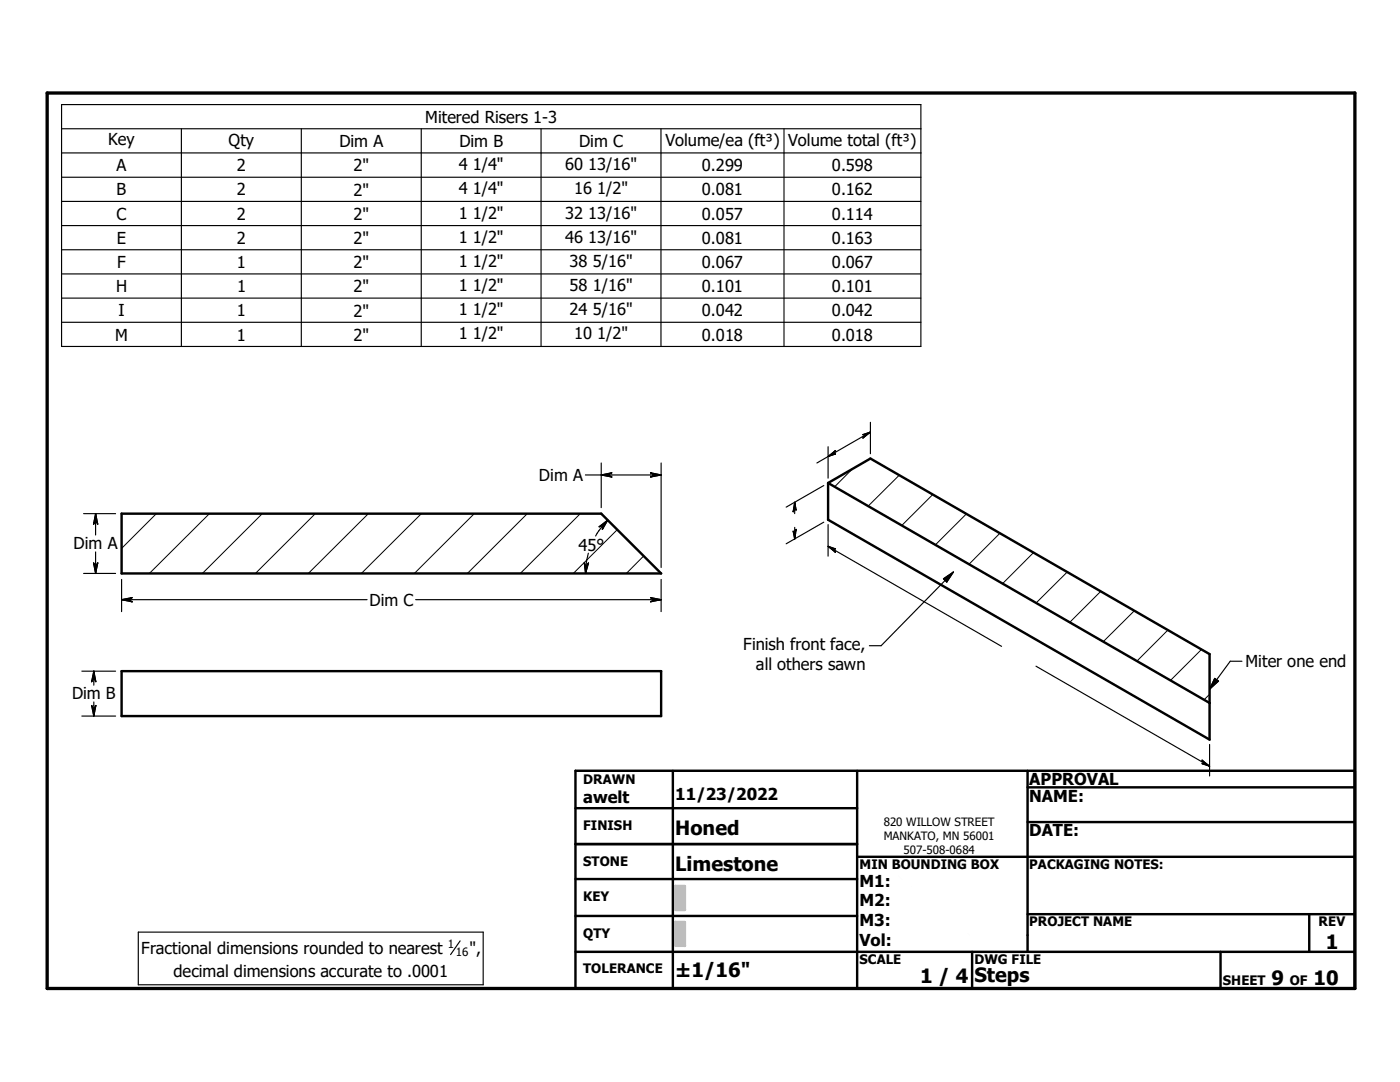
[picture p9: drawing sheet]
<svg xmlns="http://www.w3.org/2000/svg" width="279mm" height="216mm" viewBox="0 0 279 216" stroke-linecap="round" stroke-linejoin="round" font-family="sans-serif">
<g fill="none" stroke="#000" stroke-width=".48">
<path d="M165.3 96.4l8.4-4.9 67.7 39v17.1l-76.1-43.9zM165.3 96.4l76.1 43.9M24.3 102.5h95.7l11.9 11.9h-107.6zM24.3 133.9h107.6v9h-107.6zM114.8 153.8h155.6v43.4h-155.6zM134.3 153.8v43.4M171.1 153.8v43.4M205.1 157.1h65.3M205.1 153.8v36.1M114.8 175.4h56.3M114.8 161.3h56.3M114.8 168.4h56.3"/>
<path d="M171.1 171h99.3M205.1 164h65.3M114.8 182.8h56.3M114.8 189.9h155.6M194 189.9v7.3M205.1 182.4h65.3M243.6 189.9v7.3M261.3 182.4v7.5"/>
</g>
<g fill="none" stroke="#000" stroke-width=".2">
<path d="M170.1 93.6l-3.5 3.5M179.5 94.8l-6.2 6.2M186.1 98.7l-6.1 6.2M31.2 102.5l-6.9 6.9M41.8 102.5l-12 11.9M52.4 102.5l-12 11.9M62.9 102.5l-11.9 11.9M73.5 102.5l-12 11.9M84.1 102.5l-12 11.9M94.7 102.5l-12 11.9M105.2 102.5l-11.9 11.9M115.8 102.5l-12 11.9"/>
<path d="M123.2 105.7l-8.8 8.7M128.5 110.9l-3.5 3.5M192.9 102.5l-6.2 6.2M199.6 106.4l-6.2 6.2M206.3 110.3l-6.2 6.2M213 114.1l-6.2 6.2M219.7 118l-6.2 6.2M226.4 121.9l-6.2 6.1M233.1 125.7l-6.2 6.2M239.8 129.6l-6.2 6.2M241.4 138.5l-1.1 1.1"/>
</g>
<path d="M9.4 18.6h261v178.6h-261z" fill="none" stroke="#000" stroke-width=".66"/>
<g fill="#c0c0c0" stroke="#c0c0c0" stroke-width=".48">
<path d="M134.8 184h1.9v4.7z"/>
<path d="M134.8 184l1.9 4.7h-1.9z"/>
<path d="M134.8 176.8h1.9v4.8z"/>
<path d="M134.8 176.8l1.9 4.8h-1.9z"/>
</g>
<g fill="none" stroke="#000" stroke-width=".23">
<path d="M12.3 20.9h171.5v48.2h-171.5zM12.3 25.7h171.5M12.3 30.5h171.5M12.3 35.4h171.5M36.2 25.7v43.4M60.1 25.7v43.4M84.1 25.7v43.4M108 25.7v43.4M131.9 25.7v43.4M156.5 25.7v43.4M12.3 40.2h171.5M12.3 45h171.5"/>
<path d="M12.3 49.8h171.5M12.3 54.7h171.5M12.3 59.5h171.5M12.3 64.3h171.5M116.8 94.8h15.1M120 94.8l2.1-.5-.7 .5 .7 .4zM120 92.4v8.9M121.4 94.8h.1M130.6 94.8h.1M130.6 94.8l-.8 .4 2.1-.4M130.6 94.8l-.8-.5 2.1 .5M131.9 92.4v20.8"/>
<path d="M164.4 96.9l-7.5 4.3M165.3 89.1v6.3M165.3 91.1l-2.3 1.3M166.2 90.5h.1M166.2 90.5l.5-.6-1.4 1.2M166.2 90.5l.5 .1-1.4 .5M172.7 86.8h.1M173.7 86.2l-8.4 4.9M173.7 86.2l-1.5 1.2 .5-.6M173.7 86.2l-1.5 .5 .5 .1M173.7 84.3v6.2M16.7 102.5h6.4"/>
<path d="M16.7 114.4h6.4M19.1 103.9h.1M19.1 113.1h.1M19.1 102.5v4.3M19.1 110.1v4.3M19.1 102.5l.4 2.1-.4-.7M19.1 102.5l-.4 2.1 .4-.7M19.1 113.1l-.4-.8 .4 2.1M19.1 113.1l.4-.8-.4 2.1M24.3 119.7h49M24.3 119.7l2.1-.5-.8 .5M24.3 119.7l2.1 .4-.8-.4"/>
<path d="M24.3 115.6v6.4M25.6 119.7h.1M82.9 119.7h49M117 113.1h.1M117 113.1l-.4-.8 .3 2.1M117 113.1l.4-.8-.5 2.1M117.4 110.4l-.4 1.9-.1 2.1M120.4 104.8h.1M121.3 103.8l-1.4 1.6-1 1.6M121.3 103.8l-1.1 1.8 .2-.8M121.3 103.8l-1.7 1.3 .8-.3M130.6 119.7h.1"/>
<path d="M130.6 119.7l-.8 .4 2.1-.4M130.6 119.7l-.8-.5 2.1 .5M131.9 115.6v6.4M158.6 101.3h.1M158.6 106.4h.1M158.6 100.2v2.3M158.6 105.2v2.3M158.6 100.2l.3 1.6-.3-.5M158.6 100.2l-.3 1.9 .3-.8M158.6 106.4l-.3-.4 .3 1.5M158.6 106.4l.3-.8-.3 1.9M164.4 104.2l-7.5 4.3"/>
<path d="M165.3 109l34.6 20M165.3 109l1.4 .5-.5 .1M165.3 109l1.4 1.2-.5-.6M165.3 104.7v6.3M166.2 109.6h.1M188.3 115.5l2-1.4-1.4 2.1zM190.3 114.1l-14.5 14.7h-2.3M16.3 133.9h6.8M18.7 135.3h.1M18.7 133.9v2.8M18.7 133.9l.4 2.1-.4-.7M18.7 133.9l-.4 2.1 .4-.7"/>
<path d="M206.8 132.9l34.6 20M242.4 135.4l.8 .5-1.8 1.6zM247.9 131.9h-2.4l-4.1 5.6M16.3 142.9h6.8M18.7 141.5h.1M18.7 140.1v2.8M18.7 141.5l-.4-.7 .4 2.1M18.7 141.5l.4-.7-.4 2.1M240.4 152.3h.1M240.4 152.3l-.5 .1 1.5 .5M240.4 152.3l-.5-.6 1.5 1.2M241.4 148.5v6.3"/>
<path d="M27.6 186h68.8v10.5h-68.8zM91.8 187.7l-1.9 2.8"/>
</g>
<g fill="#fff" stroke="#fff" stroke-width=".23">
<path d="M178.6 174.3h18.2v14.9z"/>
<path d="M178.6 174.3l18.2 14.9h-18.2z"/>
</g>
<g fill="#000" stroke="#000" stroke-width=".23">
<path d="M120 94.8l2.1-.5-.7 .5zM120 94.8h1.4l.7 .4zM121.4 94.8l.7 .4zM129.8 95.2l.8-.4h1.3zM129.8 94.3l2.1 .5h-1.3zM129.8 94.3l.8 .5zM165.3 91.1l1.4-1.2-.5 .6zM165.3 91.1l.9-.6 .5 .1zM166.2 90.5l.5 .1zM172.7 86.8l1-.6-1.5 1.2zM172.2 86.7l1.5-.5-1 .6zM172.2 86.7l.5 .1z"/>
<path d="M19.1 102.5l.4 2.1-.4-.7zM19.1 102.5v1.4l-.4 .7zM19.1 103.9l-.4 .7zM18.7 112.3l.4 .8v1.3zM19.5 112.3l-.4 2.1v-1.3zM19.5 112.3l-.4 .8zM24.3 119.7l2.1-.5-.8 .5zM24.3 119.7h1.3l.8 .4zM25.6 119.7l.8 .4zM116.6 112.3l.4 .8-.1 1.3zM117.4 112.3l-.5 2.1 .1-1.3zM117.4 112.3l-.4 .8z"/>
<path d="M121.3 103.8l-1.1 1.8 .2-.8zM119.6 105.1l1.7-1.3-.9 1zM119.6 105.1l.8-.3zM129.8 120.1l.8-.4h1.3zM129.8 119.2l2.1 .5h-1.3zM129.8 119.2l.8 .5zM158.6 100.2l.3 1.6-.3-.5zM158.6 100.2v1.1l-.3 .8zM158.6 101.3l-.3 .8zM158.3 106l.3 .4v1.1zM158.9 105.6l-.3 1.9v-1.1zM158.9 105.6l-.3 .8z"/>
<path d="M165.3 109l1.4 .5-.5 .1zM165.3 109l.9 .6 .5 .6zM166.2 109.6l.5 .6zM188.3 115.5l2-1.4-1.4 2.1zM18.7 133.9l.4 2.1-.4-.7zM18.7 133.9v1.4l-.4 .7zM18.7 135.3l-.4 .7zM242.4 135.4l.8 .5-1.8 1.6zM18.3 140.8l.4 .7v1.4zM19.1 140.8l-.4 2.1v-1.4zM19.1 140.8l-.4 .7zM239.9 152.4l.5-.1 1 .6z"/>
<path d="M239.9 151.7l1.5 1.2-1-.6zM239.9 151.7l.5 .6z"/>
</g>
<g font-size="3.9">
<text x="134.7" y="166.6">Honed</text>
<text x="134.7" y="173.8">Limestone</text>
<text x="264.6" y="189.3">1</text>
<text x="134.7" y="194.9">±1/16&quot;</text>
<text x="183.6" y="196.1">1 / 4</text>
<text x="194.5" y="196">Steps</text>
<text x="253.8" y="196.6">9</text>
<text x="262.1" y="196.6">10</text>
</g>
<g font-size="3.3">
<text x="21.6" y="29">Key</text>
<text x="45.6" y="29">Qty</text>
<text x="67.7" y="29.3">Dim A</text>
<text x="84.9" y="24.5">Mitered Risers 1-3</text>
<text x="91.7" y="29.3">Dim B</text>
<text x="115.6" y="29.3">Dim C</text>
<text x="132.8" y="29">Volume/ea (ft³)</text>
<text x="157.3" y="29">Volume total (ft³)</text>
<text x="23.2" y="34.2">A</text>
<text x="47.3" y="34.2">2</text>
<text x="70.6" y="34.2">2&quot;</text>
<text x="91.6" y="34">4 1/4&quot;</text>
<text x="112.8" y="34">60 13/16&quot;</text>
<text x="140.1" y="34.2">0.299</text>
<text x="166" y="34.2">0.598</text>
<text x="23.3" y="39">B</text>
<text x="47.3" y="39">2</text>
<text x="70.6" y="39">2&quot;</text>
<text x="91.6" y="38.8">4 1/4&quot;</text>
<text x="114.6" y="38.8">16 1/2&quot;</text>
<text x="140.1" y="39">0.081</text>
<text x="166" y="39">0.162</text>
<text x="23.3" y="43.8">C</text>
<text x="47.3" y="43.8">2</text>
<text x="70.6" y="43.9">2&quot;</text>
<text x="91.6" y="43.6">1 1/2&quot;</text>
<text x="112.8" y="43.6">32 13/16&quot;</text>
<text x="140.1" y="43.8">0.057</text>
<text x="166" y="43.8">0.114</text>
<text x="23.3" y="48.6">E</text>
<text x="23.4" y="53.5">F</text>
<text x="47.3" y="48.6">2</text>
<text x="47.3" y="53.5">1</text>
<text x="70.6" y="48.7">2&quot;</text>
<text x="70.6" y="53.5">2&quot;</text>
<text x="91.6" y="48.4">1 1/2&quot;</text>
<text x="91.6" y="53.3">1 1/2&quot;</text>
<text x="112.8" y="48.4">46 13/16&quot;</text>
<text x="113.7" y="53.3">38 5/16&quot;</text>
<text x="140.1" y="48.6">0.081</text>
<text x="140.1" y="53.4">0.067</text>
<text x="166" y="48.6">0.163</text>
<text x="166" y="53.4">0.067</text>
<text x="23.2" y="58.3">H</text>
<text x="47.3" y="58.3">1</text>
<text x="70.6" y="58.3">2&quot;</text>
<text x="91.6" y="58.1">1 1/2&quot;</text>
<text x="113.7" y="58.1">58 1/16&quot;</text>
<text x="140.1" y="58.3">0.101</text>
<text x="166" y="58.3">0.101</text>
<text x="23.6" y="63.1">I</text>
<text x="47.3" y="63.1">1</text>
<text x="70.6" y="63.2">2&quot;</text>
<text x="91.6" y="62.9">1 1/2&quot;</text>
<text x="113.7" y="62.9">24 5/16&quot;</text>
<text x="140.1" y="63.1">0.042</text>
<text x="166" y="63.1">0.042</text>
<text x="23" y="67.9">M</text>
<text x="47.3" y="67.9">1</text>
<text x="70.6" y="68">2&quot;</text>
<text x="91.6" y="67.7">1 1/2&quot;</text>
<text x="114.6" y="67.7">10 1/2&quot;</text>
<text x="140.1" y="67.9">0.018</text>
<text x="166" y="67.9">0.018</text>
<text x="107.6" y="96">Dim A</text>
<text x="14.7" y="109.6">Dim A</text>
<text x="115.4" y="109.9">45°</text>
<text x="73.7" y="120.9">Dim C</text>
<text x="148.3" y="129.8">Finish front face,</text>
<text x="150.9" y="133.7">all others sawn</text>
<text x="248.6" y="133.1">Miter one end</text>
<text x="14.4" y="139.6">Dim B</text>
<text x="116.4" y="160.2">awelt</text>
<text x="134.7" y="159.7">11/23/2022</text>
<text x="205.4" y="156.7">APPROVAL</text>
<text x="205.4" y="159.9">NAME:</text>
<text x="205.4" y="166.9">DATE:</text>
<text x="171.5" y="176.9">M1: 1 1/2&quot;</text>
<text x="171.5" y="180.8">M2: 2&quot;</text>
<text x="171.5" y="184.8">M3: 18&quot;</text>
<text x="28.2" y="190.3">Fractional dimensions rounded to nearest</text>
<text x="93.7" y="190.3">&quot;,</text>
<text x="171.5" y="188.7">Vol: 0.031 ft³</text>
<text x="34.6" y="195">decimal dimensions accurate to .0001</text>
</g>
<g font-size="2.6">
<text x="116.4" y="156.4">DRAWN</text>
<text x="116.4" y="165.6">FINISH</text>
<text x="116.4" y="172.8">STONE</text>
<text x="171.5" y="173.4">MIN BOUNDING BOX</text>
<text x="205.4" y="173.4">PACKAGING NOTES:</text>
<text x="116.4" y="179.9">KEY</text>
<text x="205.4" y="184.8">PROJECT NAME</text>
<text x="263.1" y="184.8">REV</text>
<text x="116.4" y="187.1">QTY</text>
<text x="116.4" y="194.2">TOLERANCE</text>
<text x="171.5" y="192.4">SCALE</text>
<text x="194.5" y="192.4">DWG FILE</text>
<text x="244.1" y="196.6">SHEET</text>
<text x="257.4" y="196.6">OF</text>
</g>
<g font-size="2.3">
<text x="176.4" y="164.8">820 WILLOW STREET</text>
<text x="176.4" y="167.6">MANKATO, MN 56001</text>
<text x="180.3" y="170.3">507-508-0684</text>
<text x="89.4" y="189.1">1</text>
<text x="91" y="190.8">16</text>
</g>
</svg>
